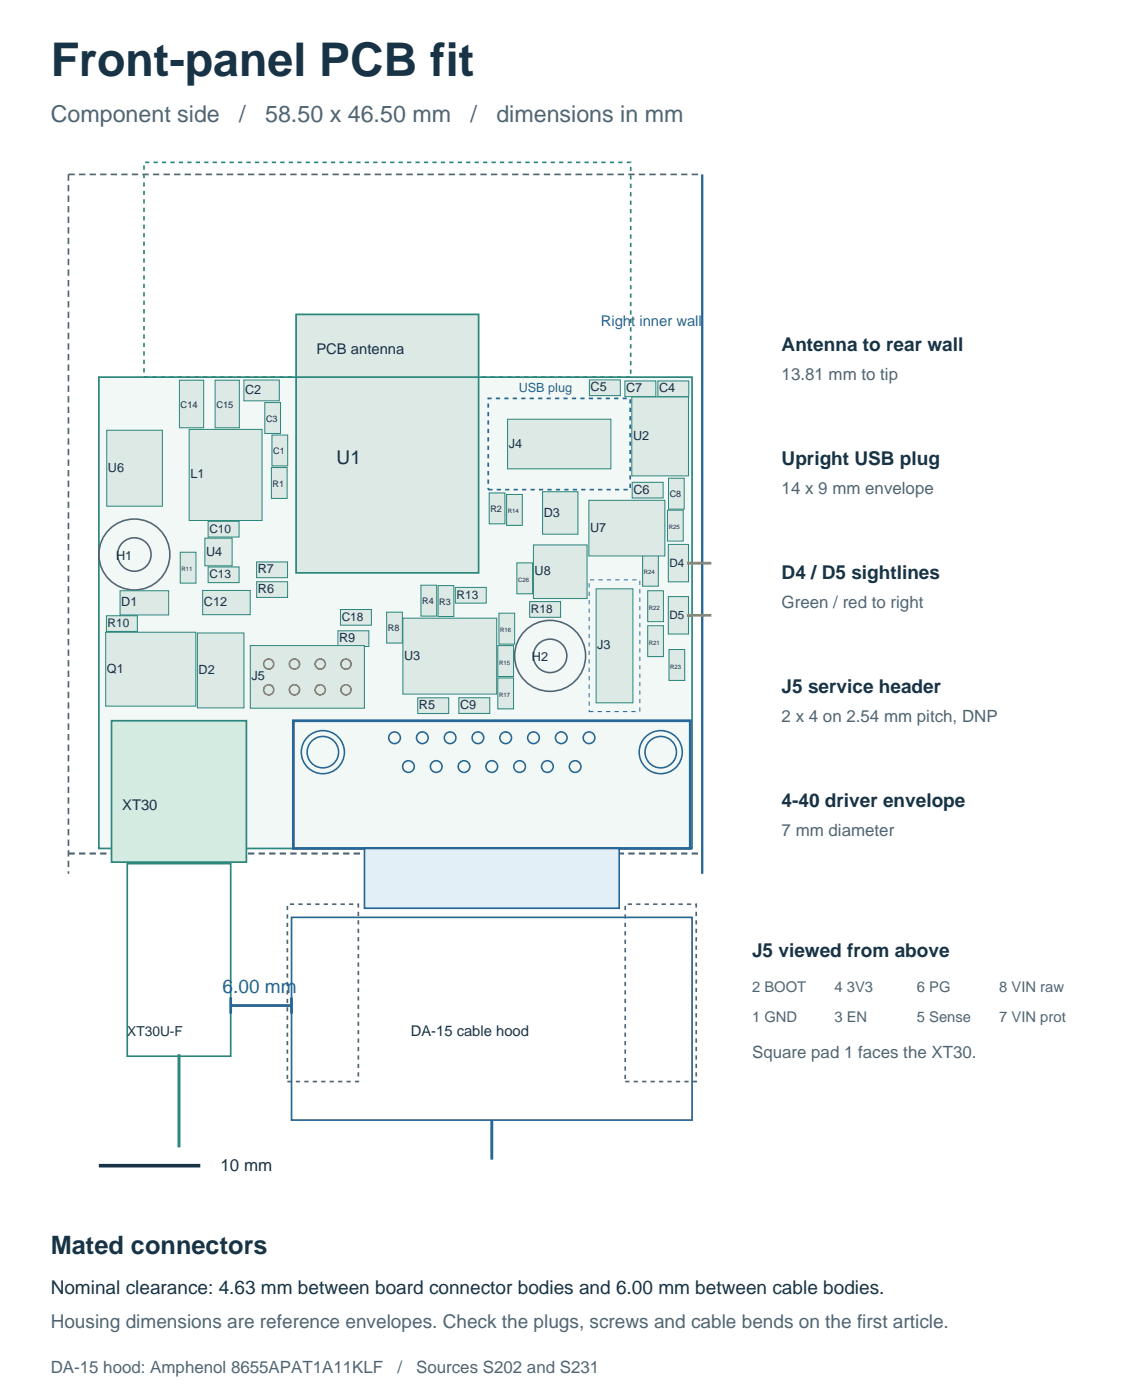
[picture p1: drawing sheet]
<svg xmlns="http://www.w3.org/2000/svg" width="191mm" height="234mm" viewBox="0 0 191 234" stroke-linecap="round" stroke-linejoin="round" font-family="sans-serif">
<path d="M16.5 63h99.1v78.7h-99.1z" fill="#f1f8f5" stroke="#2b867b" stroke-width=".28"/>
<path d="M11.4 29.1v116.9M11.4 29.1h105.9" fill="none" stroke="#506573" stroke-width=".28" stroke-dasharray="1.1 .7" stroke-linecap="butt"/>
<path d="M117.3 29.1v116.9" fill="none" stroke="#266699" stroke-width=".39"/>
<path d="M11.4 142.6h105.9" fill="none" stroke="#506573" stroke-width=".35" stroke-dasharray="1.1 .7" stroke-linecap="butt"/>
<path d="M18.6 120.4h22.5v23.6h-22.5z" fill="#d3ebe0" stroke="#2b867b" stroke-width=".28"/>
<path d="M49 120.4h66.3v21.3h-66.3z" fill="none" stroke="#266699" stroke-width=".46"/>
<path d="M60.9 141.7h42.5v10h-42.5z" fill="#e3eff7" stroke="#266699" stroke-width=".28"/>
<g fill="none" stroke="#266699" stroke-width=".26">
<circle cx="53.9" cy="125.7" r="2.62"/>
<circle cx="53.9" cy="125.7" r="3.6"/>
<circle cx="65.9" cy="123.3" r=".97"/>
<circle cx="68.2" cy="128.1" r=".97"/>
<circle cx="70.5" cy="123.3" r=".97"/>
<circle cx="72.8" cy="128.1" r=".97"/>
<circle cx="75.2" cy="123.3" r=".97"/>
<circle cx="77.5" cy="128.1" r=".97"/>
<circle cx="79.8" cy="123.3" r=".97"/>
<circle cx="82.1" cy="128.1" r=".97"/>
<circle cx="84.4" cy="123.3" r=".97"/>
<circle cx="86.8" cy="128.1" r=".97"/>
<circle cx="89.1" cy="123.3" r=".97"/>
<circle cx="91.4" cy="128.1" r=".97"/>
<circle cx="93.7" cy="123.3" r=".97"/>
<circle cx="96" cy="128.1" r=".97"/>
<circle cx="98.4" cy="123.3" r=".97"/>
<circle cx="110.3" cy="125.7" r="2.62"/>
<circle cx="110.3" cy="125.7" r="3.6"/>
</g>
<path d="M48 151.1h11.8v29.6h-11.8zM104.4 151.1h11.9v29.6h-11.9z" fill="none" stroke="#506573" stroke-width=".28" stroke-dasharray=".7 .7" stroke-linecap="butt"/>
<path d="M21.3 144.3h17.2v32.2h-17.2z" fill="none" stroke="#2b867b" stroke-width=".28"/>
<path d="M48.7 153.3h66.9v33.8h-66.9z" fill="none" stroke="#266699" stroke-width=".28"/>
<path d="M29.9 176.1v15.6" fill="none" stroke="#2b867b" stroke-width=".49"/>
<path d="M82.1 187.1v6.6" fill="none" stroke="#266699" stroke-width=".49"/>
<path d="M38.5 168h10.2M38.5 166.6v2.7M48.7 166.6v2.7" fill="none" stroke="#266699" stroke-width=".46"/>
<g fill="none" stroke="#506573" stroke-width=".26">
<circle cx="22.4" cy="92.6" r="2.79"/>
<circle cx="22.4" cy="92.6" r="5.9"/>
<circle cx="91.9" cy="109.6" r="2.79"/>
<circle cx="91.9" cy="109.6" r="5.9"/>
</g>
<path d="M24 27.1h81.3v35.9h-81.3z" fill="none" stroke="#2b867b" stroke-width=".28" stroke-dasharray=".7 .7" stroke-linecap="butt"/>
<path d="M49.4 52.5h30.5v43.2h-30.5z" fill="#dce9e5" stroke="#2b867b" stroke-width=".28"/>
<path d="M49.4 63h30.5" fill="none" stroke="#2b867b" stroke-width=".28"/>
<g fill="#dce9e5" stroke="#2b867b" stroke-width=".17">
<path d="M89.1 91h8.9v9h-8.9z"/>
<path d="M17.8 102.9h5.1v2.6h-5.1z"/>
<path d="M111.7 108.5h2.6v5.2h-2.6z"/>
<path d="M56.4 105.4h5.2v2.6h-5.2z"/>
<path d="M76 98.1h5.2v2.7h-5.2z"/>
<path d="M81.7 82.4h2.6v5.1h-2.6z"/>
<path d="M99.5 98.4h6.2v19h-6.2z"/>
<path d="M111.6 99.7h3.4v6.2h-3.4z"/>
<path d="M88.4 100.5h5.2v2.6h-5.2z"/>
<path d="M33.8 98.6h8v4.1h-8z"/>
<path d="M30 63.5h4v8h-4z"/>
<path d="M35.9 63.5h4.1v8h-4.1z"/>
<path d="M34.2 89.9h4.6v4.6h-4.6z"/>
<path d="M40.7 63.5h5.9v3.5h-5.9z"/>
<path d="M98.4 63.5h5.2v2.6h-5.2z"/>
<path d="M83.1 107.9h2.7v5.1h-2.7z"/>
<path d="M84.6 82.6h2.6v5.2h-2.6z"/>
<path d="M56.9 101.8h5.1v2.7h-5.1z"/>
<path d="M30.1 92.3h2.6v5.1h-2.6z"/>
<path d="M84.8 70h17.2v8.3h-17.2z"/>
<path d="M70.3 97.8h2.6v5.1h-2.6z"/>
<path d="M44.2 67.3h2.6v5.1h-2.6z"/>
<path d="M45.4 72.7h2.6v5.1h-2.6z"/>
<path d="M34.8 94.7h5.1v2.6h-5.1z"/>
<path d="M107.3 92.8h2.6v5.1h-2.6z"/>
<path d="M86.3 94h2.6v5.2h-2.6z"/>
<path d="M69.8 116.6h5.1v2.6h-5.1z"/>
<path d="M104.4 63.6h5.1v2.7h-5.1z"/>
<path d="M33 105.7h7.7v12.6h-7.7z"/>
<path d="M17.8 71.9h9.3v12.7h-9.3z"/>
<path d="M98.3 83.6h12.7v9.3h-12.7z"/>
<path d="M20.1 98.7h8.1v4h-8.1z"/>
<path d="M90.6 82.1h5.9v7.1h-5.9z"/>
<path d="M41.8 107.9h19v10.4h-19z"/>
<path d="M17.6 105.6h15.1v12.4h-15.1z"/>
<path d="M31.6 71.7h12.2v15.3h-12.2z"/>
<path d="M108.2 98.7h2.6v5.2h-2.6z"/>
<path d="M76.6 116.6h5.2v2.6h-5.2z"/>
<path d="M111.6 91h3.4v6.2h-3.4z"/>
<path d="M73.2 97.8h2.6v5.2h-2.6z"/>
<path d="M64.6 102.3h2.6v5.1h-2.6z"/>
<path d="M83.1 113.3h2.7v5.1h-2.7z"/>
<path d="M42.9 93.9h5.1v2.6h-5.1z"/>
<path d="M45.3 78.1h2.6v5.2h-2.6z"/>
<path d="M109.9 63.6h5.1v2.7h-5.1z"/>
<path d="M111.6 79.9h2.7v5.2h-2.7z"/>
<path d="M108.2 104.5h2.6v5.2h-2.6z"/>
<path d="M34.8 87.1h5.1v2.6h-5.1z"/>
<path d="M105.6 80.6h5.1v2.6h-5.1z"/>
<path d="M67.3 103.3h15.6v12.7h-15.6z"/>
<path d="M83.3 102.4h2.6v5.2h-2.6z"/>
<path d="M42.9 97.2h5.1v2.6h-5.1z"/>
<path d="M111.5 85.2h2.6v5.2h-2.6z"/>
<path d="M105.5 66.3h9.5v13.2h-9.5z"/>
</g>
<path d="M98.4 96.9h8.4v22h-8.4z" fill="none" stroke="#266699" stroke-width=".17" stroke-dasharray=".7 .7" stroke-linecap="butt"/>
<g fill="none" stroke="#b07824" stroke-width=".26">
<circle cx="44.9" cy="115.2" r=".85"/>
<circle cx="44.9" cy="110.9" r=".85"/>
<circle cx="49.2" cy="115.2" r=".85"/>
<circle cx="49.2" cy="110.9" r=".85"/>
<circle cx="53.5" cy="115.2" r=".85"/>
<circle cx="53.5" cy="110.9" r=".85"/>
<circle cx="57.8" cy="115.2" r=".85"/>
<circle cx="57.8" cy="110.9" r=".85"/>
</g>
<path d="M81.5 66.6h23.7v15.2h-23.7z" fill="none" stroke="#266699" stroke-width=".28" stroke-dasharray=".7 .7" stroke-linecap="butt"/>
<path d="M114.7 94.1h4.1M114.7 102.8h4.1" fill="none" stroke="#b07824" stroke-width=".44"/>
<path d="M16.5 194.7h16.9" fill="none" stroke="#173345" stroke-width=".6"/>
<text font-size="7.8" fill="#173345" x="8.5" y="12.7">Front-panel PCB fit</text>
<text font-size="4.2" fill="#173345" x="8.5" y="209.5">Mated connectors</text>
<g font-size="3.9" fill="#506573">
<text x="8.5" y="20.5">Component side</text>
<text x="40" y="20.5">/</text>
<text x="44.3" y="20.5">58.50 x 46.50 mm</text>
<text x="78.6" y="20.5">/</text>
<text x="82.9" y="20.5">dimensions in mm</text>
</g>
<g font-size="3.2" fill="#173345">
<text x="130.5" y="58.6">Antenna to rear wall</text>
<text x="56.2" y="77.5">U1</text>
<text x="130.5" y="77.6">Upright USB plug</text>
<text x="130.5" y="96.7">D4 / D5 sightlines</text>
<text x="130.5" y="115.7">J5 service header</text>
<text x="130.5" y="134.8">4-40 driver envelope</text>
<text x="125.6" y="159.8">J5 viewed from above</text>
<text x="8.5" y="216.3">Nominal clearance: 4.63 mm between board connector bodies and 6.00 mm between cable bodies.</text>
</g>
<text font-size="3.2" fill="#266699" x="37.2" y="166">6.00 mm</text>
<text font-size="3.2" fill="#506573" x="8.5" y="221.9">Housing dimensions are reference envelopes. Check the plugs, screws and cable bends on the first article.</text>
<g font-size="2.8" fill="#506573">
<text x="130.5" y="63.5">13.81 mm to tip</text>
<text x="130.5" y="82.6">14 x 9 mm envelope</text>
<text x="130.5" y="101.6">Green / red to right</text>
<text x="130.5" y="120.6">2 x 4 on 2.54 mm pitch, DNP</text>
<text x="130.5" y="139.7">7 mm diameter</text>
<text x="125.6" y="176.7">Square pad 1 faces the XT30.</text>
<text x="8.5" y="229.3">DA-15 hood: Amphenol 8655APAT1A11KLF</text>
<text x="66.4" y="229.3">/</text>
<text x="69.5" y="229.3">Sources S202 and S231</text>
</g>
<text font-size="2.8" fill="#173345" x="36.8" y="195.6">10 mm</text>
<g font-size="2.5" fill="#173345">
<text x="52.8" y="59.2">PCB antenna</text>
<text x="20.4" y="135.3">XT30</text>
<text x="68.6" y="173.1">DA-15 cable hood</text>
</g>
<text font-size="2.5" fill="#266699" x="100.3" y="54.5">Right inner wall</text>
<g font-size="2.5" fill="#506573">
<text x="125.6" y="165.8">2 BOOT</text>
<text x="139.3" y="165.8">4 3V3</text>
<text x="153.1" y="165.8">6 PG</text>
<text x="166.9" y="165.8">8 VIN raw</text>
<text x="125.6" y="170.7">1 GND</text>
<text x="139.3" y="170.7">3 EN</text>
<text x="153.1" y="170.7">5 Sense</text>
<text x="166.9" y="170.7">7 VIN prot</text>
</g>
<text font-size="2.3" fill="#173345" x="21.3" y="173.1">XT30U-F</text>
<g font-size="2.1" fill="#173345">
<text x="40.9" y="65.8">C2</text>
<text x="98.6" y="65.4">C5</text>
<text x="104.6" y="65.5">C7</text>
<text x="110.1" y="65.5">C4</text>
<text x="85" y="74.8">J4</text>
<text x="105.7" y="73.5">U2</text>
<text x="18" y="78.8">U6</text>
<text x="31.8" y="79.9">L1</text>
<text x="105.8" y="82.5">C6</text>
<text x="90.8" y="86.3">D3</text>
<text x="98.5" y="88.8">U7</text>
<text x="19.4" y="93.5">H1</text>
<text x="34.4" y="92.8">U4</text>
<text x="43.1" y="95.8">R7</text>
<text x="20.3" y="101.3">D1</text>
<text x="34" y="101.3">C12</text>
<text x="43.1" y="99.1">R6</text>
<text x="89.3" y="96.1">U8</text>
<text x="56.6" y="107.3">R9</text>
<text x="17.9" y="112.4">Q1</text>
<text x="33.2" y="112.6">D2</text>
<text x="42" y="113.7">J5</text>
<text x="67.5" y="110.2">U3</text>
<text x="88.8" y="110.4">H2</text>
<text x="99.7" y="108.5">J3</text>
<text x="70" y="118.5">R5</text>
<text x="76.8" y="118.5">C9</text>
</g>
<text font-size="2.1" fill="#266699" x="86.6" y="65.5">USB plug</text>
<g font-size="2" fill="#173345">
<text x="35" y="89">C10</text>
<text x="35" y="96.6">C13</text>
<text x="76.2" y="100">R13</text>
<text x="18" y="104.8">R10</text>
<text x="57.1" y="103.7">C18</text>
<text x="88.7" y="102.4">R18</text>
</g>
<g font-size="1.9" fill="#173345">
<text x="111.8" y="94.7">D4</text>
<text x="111.8" y="103.4">D5</text>
</g>
<g font-size="1.6" fill="#173345">
<text x="30.2" y="68.1">C14</text>
<text x="36.1" y="68.1">C15</text>
</g>
<g font-size="1.5" fill="#173345">
<text x="44.4" y="70.4">C3</text>
<text x="45.6" y="75.9">C1</text>
<text x="45.5" y="81.3">R1</text>
<text x="111.8" y="83.1">C8</text>
<text x="81.9" y="85.5">R2</text>
<text x="70.5" y="100.9">R4</text>
<text x="73.4" y="101">R3</text>
<text x="64.8" y="105.4">R8</text>
</g>
<g font-size="1" fill="#173345">
<text x="84.8" y="85.8">R14</text>
<text x="111.7" y="88.4">R25</text>
<text x="30.3" y="95.4">R11</text>
<text x="107.5" y="95.9">R24</text>
<text x="86.5" y="97.2">C26</text>
<text x="108.4" y="101.9">R22</text>
<text x="83.5" y="105.6">R16</text>
<text x="108.4" y="107.7">R21</text>
<text x="83.3" y="111">R15</text>
<text x="111.9" y="111.7">R23</text>
<text x="83.3" y="116.4">R17</text>
</g>
</svg>
